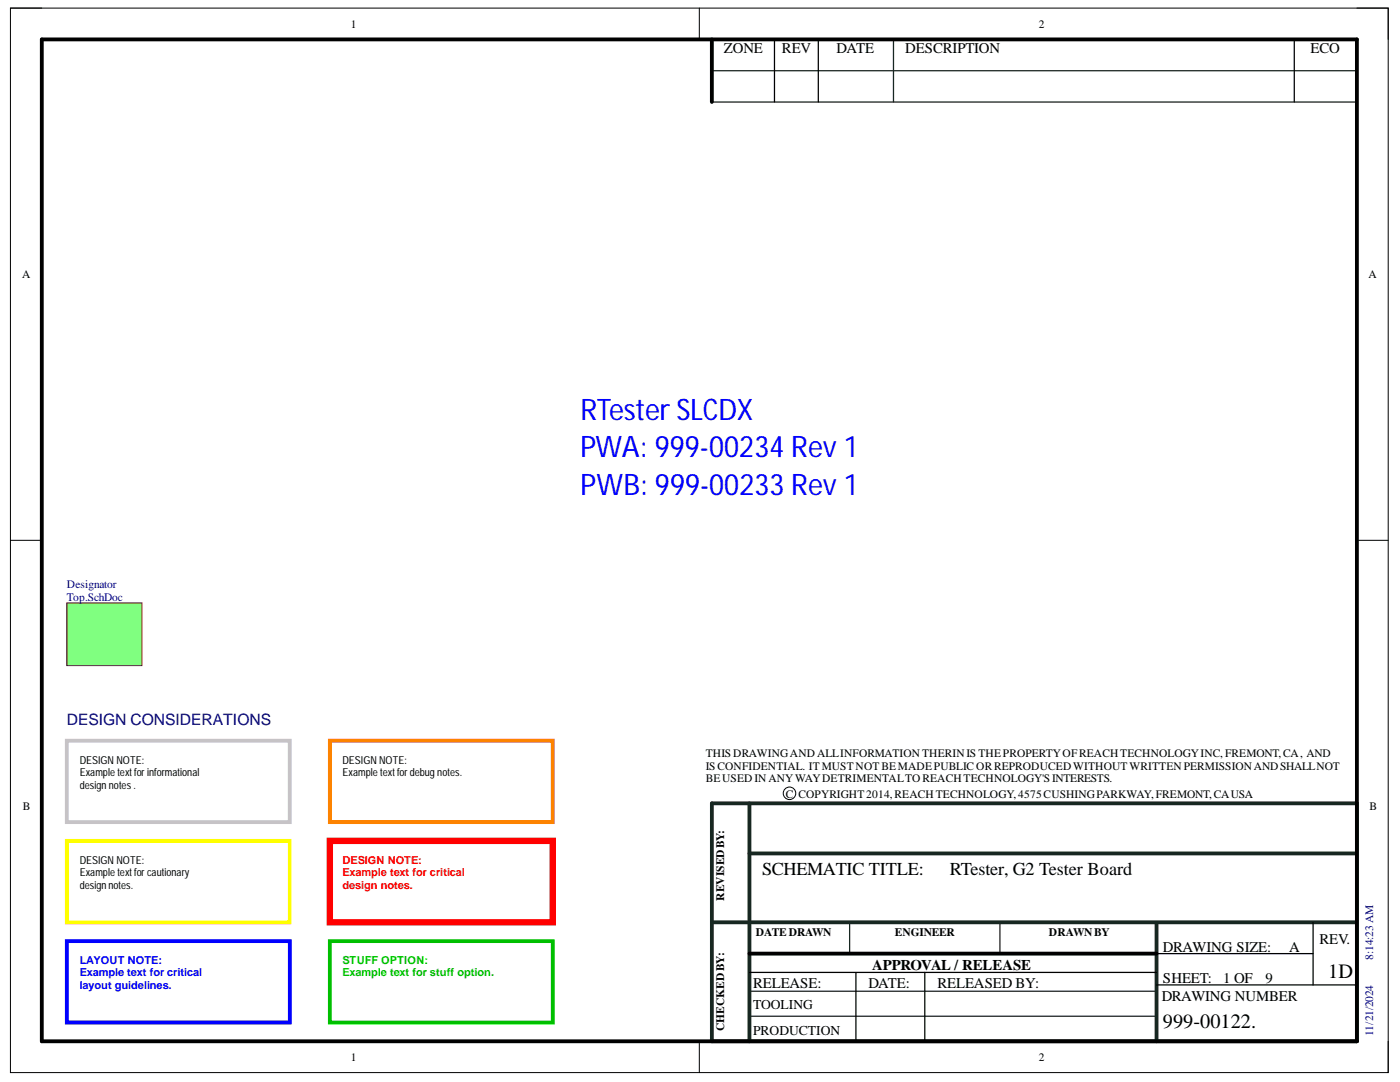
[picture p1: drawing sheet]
<svg xmlns="http://www.w3.org/2000/svg" width="279mm" height="216mm" viewBox="0 0 279 216" stroke-linecap="round" stroke-linejoin="round" font-family="sans-serif">
<path d="M2.1 1.6h274.9v212.4h-274.9z" fill="none" stroke="#000" stroke-width=".2"/>
<path d="M8.3 7.9h262.5v199.9h-262.5z" fill-rule="evenodd" fill="#fff"/>
<g fill="none" stroke="#000" stroke-width=".2">
<path d="M2.1 1.6h6.2M8.3 7.9h262.5v199.9h-262.5zM139.6 1.6v6.3M270.8 1.6h6.2v6.3M2.1 107.8h6.2M270.8 107.8h6.2M139.6 207.8v6.2M277 207.8v6.2"/>
<circle cx="157.6" cy="158.3" r="1.25"/>
</g>
<path d="M142.1 160.3h128.7v47.5h-128.7zM149.6 160.3v47.5M149.6 170.3h121.2M142.1 184h128.7M230.8 184.3v23.5" fill="none" stroke="#172721" stroke-width=".76"/>
<path d="M142.1 14.1h128.7M178.3 7.9v12.5M142.1 20.4h128.7M149.6 197.8h81.2M169.6 184.3v6M199.6 184.3v6M149.6 202.8h81.2" fill="none" stroke="#172721" stroke-width=".25"/>
<path d="M154.6 7.9v12.5M163.3 7.9v12.5M258.3 7.9v12.5M149.6 194h81.2M170.8 194v13.8M184.6 194v13.8M230.8 196.5h40M230.8 190.3h31.3M262.1 184v12.5" fill="none" stroke="#000" stroke-width=".25"/>
<path d="M8.3 7.9h262.5v199.9h-262.5zM142.1 7.9v12.5M149.6 190.3h81.2" fill="none" stroke="#000" stroke-width=".76"/>
<path d="M13.3 147.8h44.5v16.2h-44.5z" fill="none" stroke="#c6c3c6" stroke-width=".76"/>
<path d="M13.3 167.8h44.5v16.2h-44.5z" fill="none" stroke="#ff0" stroke-width=".76"/>
<path d="M65.8 167.8h44.5v16.2h-44.5z" fill="none" stroke="#f00" stroke-width="1.3"/>
<path d="M65.8 187.8h44.5v16.2h-44.5z" fill="none" stroke="#00bf00" stroke-width=".76"/>
<path d="M65.8 147.8h44.5v16.2h-44.5z" fill="none" stroke="#fd8300" stroke-width=".76"/>
<path d="M13.3 187.8h44.5v16.2h-44.5z" fill="none" stroke="#00f" stroke-width=".76"/>
<path d="M13.3 120.3h15v12.5h-15z" fill-rule="evenodd" fill="#80ff80"/>
<path d="M13.3 120.3h15v12.5h-15z" fill="none" stroke="#800000" stroke-width=".2"/>
<g font-size="5.9" fill="#00f">
<text x="115.9" y="83.7">RTester SLCDX</text>
<text x="115.9" y="91.2">PWA: 999-00234 Rev 1</text>
<text x="115.9" y="98.8">PWB: 999-00233 Rev 1</text>
</g>
<g font-size="4.1">
<text x="265.1" y="195.2">1D</text>
<text x="232.1" y="205.1">999-00122.</text>
</g>
<g font-size="3.6">
<text x="152.1" y="174.5">SCHEMATIC TITLE:</text>
<text x="189.6" y="174.5">RTester, G2 Tester Board</text>
</g>
<text font-size="3.1" fill="#000080" x="13.4" y="144.7">DESIGN CONSIDERATIONS</text>
<g font-size="3">
<text x="144.5" y="10.5">ZONE</text>
<text x="156.1" y="10.5">REV</text>
<text x="167" y="10.5">DATE</text>
<text x="180.7" y="10.5">DESCRIPTION</text>
<text x="261.5" y="10.5">ECO</text>
<text x="232.1" y="189.9">DRAWING SIZE:</text>
<text x="257.3" y="189.9">A</text>
<text x="263.3" y="188.4">REV.</text>
<text x="150.3" y="197.2">RELEASE:</text>
<text x="173.3" y="197.2">DATE:</text>
<text x="174.1" y="193.6">APPROVAL / RELEASE</text>
<text x="187.1" y="197.2">RELEASED BY:</text>
<text x="232.1" y="196.2">SHEET:</text>
<text x="244.1" y="196.2">1 OF</text>
<text x="252.6" y="196.2">9</text>
<text x="231.8" y="199.6">DRAWING NUMBER</text>
</g>
<g font-size="2.7">
<text x="150.3" y="201.4">TOOLING</text>
<text x="150.3" y="206.5">PRODUCTION</text>
</g>
<g font-size="2.3">
<text x="70" y="5.5">1</text>
<text x="207.3" y="5.5">2</text>
<text x="4.4" y="55.5">A</text>
<text x="273.1" y="55.5">A</text>
<text x="140.8" y="151.1">THIS DRAWINGANDALLINFORMATIONTHERINIS THEPROPERTYOFREACHTECHNOLOGYINC, FREMONT,CA, AND</text>
<text x="140.8" y="153.6">IS CONFIDENTIAL. ITMUSTNOTBEMADEPUBLIC ORREPRODUCEDWITHOUTWRITTENPERMISSIONANDSHALLNOT</text>
<text x="4.6" y="161.7">B</text>
<text x="140.8" y="156.1">BEUSEDINANYWAYDETRIMENTALTOREACHTECHNOLOGY'SINTERESTS.</text>
<text x="156.8" y="159.3">C COPYRIGHT2014,REACHTECHNOLOGY,4575CUSHINGPARKWAY,FREMONT,CAUSA</text>
<text x="273.3" y="161.7">B</text>
<text x="144.6" y="179.8" transform="rotate(-90 144.6 179.8)">REVISEDBY:</text>
<text x="150.8" y="186.8">DATE DRAWN</text>
<text x="178.6" y="186.8">ENGINEER</text>
<text x="209.3" y="186.8">DRAWNBY</text>
<text x="144.6" y="205.7" transform="rotate(-90 144.6 205.7)">CHECKEDBY:</text>
<text x="70" y="211.7">1</text>
<text x="207.3" y="211.7">2</text>
</g>
<g font-size="2.3" fill="#000080">
<text x="13.4" y="117.4">Designator</text>
<text x="13.4" y="119.8">Top.SchDoc</text>
<text x="274.1" y="191.5" transform="rotate(-90 274.1 191.5)">8:14:23AM</text>
<text x="274.1" y="206.8" transform="rotate(-90 274.1 206.8)">11/21/2024</text>
</g>
<g font-size="2.2">
<text x="15.9" y="152.4">DESIGN NOTE:</text>
<text x="15.9" y="154.8">Example text for informational</text>
<text x="68.3" y="152.4">DESIGN NOTE:</text>
<text x="68.3" y="154.8">Example text for debug notes.</text>
<text x="15.9" y="157.4">design notes .</text>
<text x="15.9" y="172.3">DESIGN NOTE:</text>
<text x="15.9" y="174.9">Example text for cautionary</text>
<text x="15.9" y="177.3">design notes.</text>
</g>
<g font-size="2.2" fill="#f00">
<text x="68.3" y="172.3">DESIGN NOTE:</text>
<text x="68.3" y="174.9">Example text for critical</text>
<text x="68.3" y="177.3">design notes.</text>
</g>
<g font-size="2.2" fill="#00f">
<text x="15.9" y="192.3">LAYOUT NOTE:</text>
<text x="15.9" y="194.8">Example text for critical</text>
<text x="15.9" y="197.4">layout guidelines.</text>
</g>
<g font-size="2.2" fill="#00bf00">
<text x="68.3" y="192.3">STUFF OPTION:</text>
<text x="68.3" y="194.8">Example text for stuff option.</text>
</g>
</svg>
